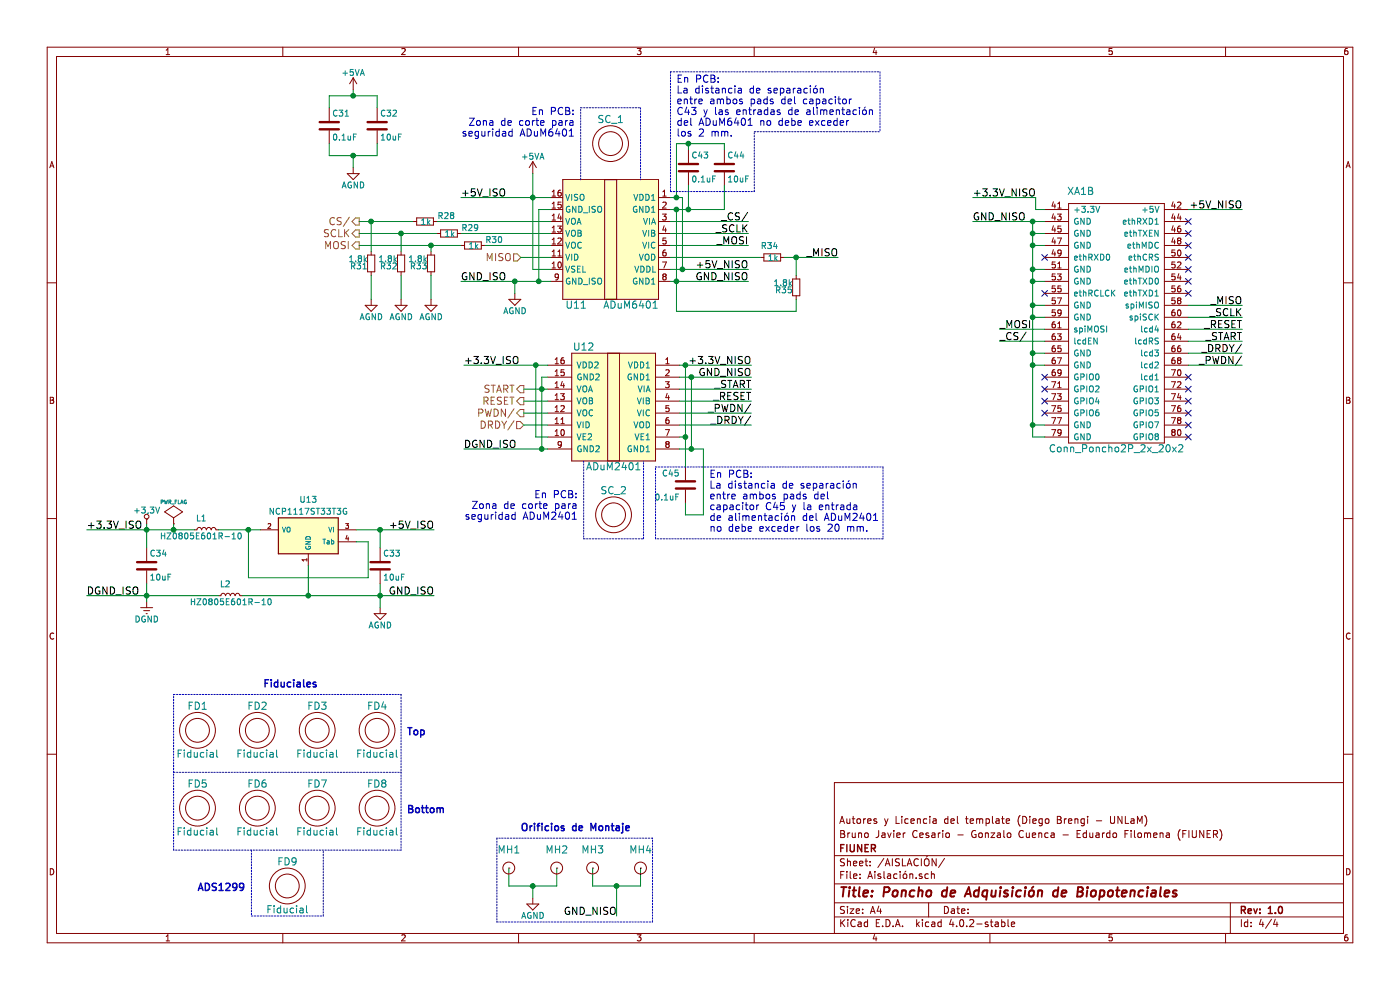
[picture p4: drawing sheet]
EESchema Schematic File Version 2
LIBS:PonchoBiopotenciales
LIBS:PonchoBiopotenciales-cache
EELAYER 25 0
EELAYER END
$Descr A4 11693 8268
encoding utf-8
Sheet 4 4
Title "Poncho de Adquisición de Biopotenciales"
Date ""
Rev "1.0"
Comp "FIUNER"
Comment1 "Bruno Javier Cesario - Gonzalo Cuenca - Eduardo Filomena (FIUNER)"
Comment2 "Autores y Licencia del template (Diego Brengi - UNLaM)"
Comment3 ""
Comment4 ""
$EndDescr
Text HLabel 4350 2150 0    60   Input ~ 0
MISO
Text HLabel 3000 2050 0    60   Output ~ 0
MOSI
Text HLabel 3000 1950 0    60   Output ~ 0
SCLK
Text HLabel 3000 1850 0    60   Output ~ 0
CS/
Text HLabel 4375 3250 0    60   Output ~ 0
START
Text HLabel 4375 3350 0    60   Output ~ 0
RESET
Text HLabel 4375 3550 0    60   Input ~ 0
DRDY/
$Comp
L C C31
U 1 1
P 2750 1050
F 0 "C31" H 2775 1150 50  0000 L CNN
F 1 "0.1uF" H 2775 950 50  0000 L CNN
F 2 "footprints:C_0805" H 2788 900 50  0001 C CNN
F 3 "KEM_C1002_X7R_SMD.pdf" H 2800 1700 60  0001 C CNN
F 4 "CAP CER 0.1UF 50V X7R 0805" H 2800 1700 60  0001 C CNN "Descripción"
F 5 "Kemet" H 2800 1700 60  0001 C CNN "Fabricante"
F 6 "C0805C104J5RACTU" H 2800 1700 60  0001 C CNN "Nro de parte"
F 7 "399-1171-1-ND" H 2800 1700 60  0001 C CNN "Digikey"
F 8 "0805 (2012 Metric)	" H 2800 1700 60  0001 C CNN "Footprint"
	1    2750 1050
	1    0    0    -1  
$EndComp
$Comp
L C C32
U 1 1
P 3150 1050
F 0 "C32" H 3175 1150 50  0000 L CNN
F 1 "10uF" H 3175 950 50  0000 L CNN
F 2 "footprints:C_0805" H 3188 900 50  0001 C CNN
F 3 "GRM219R61E106KA12-01.pdf" H 2800 1700 60  0001 C CNN
F 4 "CAP CER 10UF 25V X5R 0805" H 2800 1700 60  0001 C CNN "Descripción"
F 5 "Murata Electronics North America" H 2800 1700 60  0001 C CNN "Fabricante"
F 6 "GRM219R61E106KA12D" H 2800 1700 60  0001 C CNN "Nro de parte"
F 7 "490-7207-1-ND" H 2800 1700 60  0001 C CNN "Digikey"
F 8 "0805 (2012 Metric)	" H 2800 1700 60  0001 C CNN "Footprint"
	1    3150 1050
	1    0    0    -1  
$EndComp
$Comp
L ADuM6401-RESCUE-PonchoERG U11
U 1 1
P 5100 1950
AR Path="/57C7EA7C" Ref="U11"  Part="1" 
AR Path="/57BDC3A8/57C7EA7C" Ref="U11"  Part="1" 
F 0 "U11" H 5300 1350 60  0000 L CNN
F 1 "ADuM6401" H 4700 1350 60  0000 L CNN
F 2 "footprints:SO-16-W" H 4600 2250 50  0001 C CNN
F 3 "ADuM6400_6401_6402_6403_6404.pdf" H 2800 1700 60  0001 C CNN
F 4 "DGTL ISO 5KV 4CH GEN PURP 16SOIC" H 2800 1700 60  0001 C CNN "Descripción"
F 5 "Analog Devices Inc" H 2800 1700 60  0001 C CNN "Fabricante"
F 6 "ADUM6401CRWZ" H 2800 1700 60  0001 C CNN "Nro de parte"
F 7 "ADUM6401CRWZ-ND" H 2800 1700 60  0001 C CNN "Digikey"
F 8 "16-SOIC (0.295\", 7.50mm Width)	" H 2800 1700 60  0001 C CNN "Footprint"
	1    5100 1950
	-1   0    0    -1  
$EndComp
$Comp
L ADuM2401 U12
U 1 1
P 5125 3400
F 0 "U12" H 5375 3900 60  0000 C CNN
F 1 "ADuM2401" H 5125 2900 60  0000 C CNN
F 2 "footprints:SO-16-W" H 5125 3400 60  0001 C CNN
F 3 "ADuM2400_2401_2402.pdf" H 2800 1700 60  0001 C CNN
F 4 "DGTL ISO 5KV 4CH GEN PURP 16SOIC" H 2800 1700 60  0001 C CNN "Descripción"
F 5 "Analog Devices Inc." H 2800 1700 60  0001 C CNN "Fabricante"
F 6 "ADUM2401ARWZ-RL" H 2800 1700 60  0001 C CNN "Nro de parte"
F 7 "ADUM2401ARWZ-RLCT-ND" H 2800 1700 60  0001 C CNN "Digikey"
F 8 "16-SOIC (0.295\", 7.50mm Width)" H 2800 1700 60  0001 C CNN "Footprint"
	1    5125 3400
	-1   0    0    -1  
$EndComp
$Comp
L +5VA #PWR031
U 1 1
P 2950 750
F 0 "#PWR031" H 2950 600 50  0001 C CNN
F 1 "+5VA" H 2950 890 50  0000 C CNN
F 2 "" H 2950 750 50  0000 C CNN
F 3 "" H 2950 750 50  0000 C CNN
	1    2950 750 
	1    0    0    -1  
$EndComp
Text Label 6250 2250 2    60   ~ 0
+5V_NISO
Text Label 6250 2350 2    60   ~ 0
GND_NISO
Text HLabel 4375 3450 0    60   Output ~ 0
PWDN/
NoConn ~ 9925 1850
NoConn ~ 9925 1950
NoConn ~ 9925 2050
NoConn ~ 9925 2150
NoConn ~ 9925 2250
NoConn ~ 9925 2350
NoConn ~ 9925 2450
NoConn ~ 9925 3150
NoConn ~ 9925 3250
NoConn ~ 9925 3350
NoConn ~ 9925 3450
NoConn ~ 9925 3550
NoConn ~ 9925 3650
NoConn ~ 8725 3450
NoConn ~ 8725 3350
NoConn ~ 8725 3250
NoConn ~ 8725 3150
NoConn ~ 8725 2450
NoConn ~ 8725 2150
Text Label 8125 1850 0    60   ~ 0
GND_NISO
Text Label 10375 1750 2    60   ~ 0
+5V_NISO
$Comp
L Conn_Poncho2P_2x_20x2 XA?
U 2 1
P 8975 2050
AR Path="/57D819F9" Ref="XA?"  Part="2" 
AR Path="/57BDC3A8/57D819F9" Ref="XA1"  Part="2" 
F 0 "XA1" H 9025 2500 60  0000 C CNN
F 1 "Conn_Poncho2P_2x_20x2" H 9325 350 60  0000 C CNN
F 2 "footprints:Conn_Poncho_Izquierdo" H 8975 2050 60  0001 C CNN
F 3 "xRxCzzzDxxN-RC_11636-B.pdf" H 2800 1700 60  0001 C CNN
F 4 "CONN HEADER .100\" DUAL STR 40POS" H 2800 1700 60  0001 C CNN "Descripción"
F 5 "Sullins Connector Solutions" H 2800 1700 60  0001 C CNN "Fabricante"
F 6 "PRPC020DAAN-RC" H 2800 1700 60  0001 C CNN "Nro de parte"
F 7 "S2011EC-20-ND" H 2800 1700 60  0001 C CNN "Digikey"
F 8 "~" H 2800 1700 60  0001 C CNN "Footprint"
	2    8975 2050
	1    0    0    -1  
$EndComp
$Comp
L C C43
U 1 1
P 5750 1400
F 0 "C43" H 5775 1500 50  0000 L CNN
F 1 "0.1uF" H 5775 1300 50  0000 L CNN
F 2 "footprints:C_0805" H 5788 1250 50  0001 C CNN
F 3 "KEM_C1002_X7R_SMD.pdf" H 2800 1700 60  0001 C CNN
F 4 "CAP CER 0.1UF 50V X7R 0805" H 2800 1700 60  0001 C CNN "Descripción"
F 5 "Kemet" H 2800 1700 60  0001 C CNN "Fabricante"
F 6 "C0805C104J5RACTU" H 2800 1700 60  0001 C CNN "Nro de parte"
F 7 "399-1171-1-ND" H 2800 1700 60  0001 C CNN "Digikey"
F 8 "0805 (2012 Metric)	" H 2800 1700 60  0001 C CNN "Footprint"
	1    5750 1400
	1    0    0    -1  
$EndComp
$Comp
L C C44
U 1 1
P 6050 1400
F 0 "C44" H 6075 1500 50  0000 L CNN
F 1 "10uF" H 6075 1300 50  0000 L CNN
F 2 "footprints:C_0805" H 6088 1250 50  0001 C CNN
F 3 "GRM219R61E106KA12-01.pdf" H 2800 1700 60  0001 C CNN
F 4 "CAP CER 10UF 25V X5R 0805" H 2800 1700 60  0001 C CNN "Descripción"
F 5 "Murata Electronics North America" H 2800 1700 60  0001 C CNN "Fabricante"
F 6 "GRM219R61E106KA12D" H 2800 1700 60  0001 C CNN "Nro de parte"
F 7 "490-7207-1-ND" H 2800 1700 60  0001 C CNN "Digikey"
F 8 "0805 (2012 Metric)	" H 2800 1700 60  0001 C CNN "Footprint"
	1    6050 1400
	1    0    0    -1  
$EndComp
$Comp
L C C45
U 1 1
P 5725 4050
F 0 "C45" H 5775 3950 50  0000 L CNN
F 1 "0.1uF" H 5775 4150 50  0000 L CNN
F 2 "footprints:C_0805" H 5763 3900 50  0001 C CNN
F 3 "KEM_C1002_X7R_SMD.pdf" H 2800 1700 60  0001 C CNN
F 4 "CAP CER 0.1UF 50V X7R 0805" H 2800 1700 60  0001 C CNN "Descripción"
F 5 "Kemet" H 2800 1700 60  0001 C CNN "Fabricante"
F 6 "C0805C104J5RACTU" H 2800 1700 60  0001 C CNN "Nro de parte"
F 7 "399-1171-1-ND" H 2800 1700 60  0001 C CNN "Digikey"
F 8 "0805 (2012 Metric)	" H 2800 1700 60  0001 C CNN "Footprint"
	1    5725 4050
	-1   0    0    1   
$EndComp
$Comp
L Fiducial SC_2
U 1 1
P 5125 4300
F 0 "SC_2" H 5125 4500 60  0000 C CNN
F 1 "Slot_2" H 5125 4100 60  0001 C CNN
F 2 "footprints:Fiducial_1mm_Dia_2.54mm_Outer_CopperTop" H 5125 4300 60  0001 C CNN
F 3 "NONE" H 5125 4300 60  0001 C CNN
	1    5125 4300
	1    0    0    -1  
$EndComp
Text Notes 4825 4350 2    60   ~ 0
En PCB:\nZona de corte para\nseguridad ADuM2401
Text Notes 4800 1150 2    60   ~ 0
En PCB:\nZona de corte para\nseguridad ADuM6401
$Comp
L Fiducial SC_1
U 1 1
P 5100 1200
F 0 "SC_1" H 5100 1400 60  0000 C CNN
F 1 "Slot_1" H 5100 1000 60  0001 C CNN
F 2 "footprints:Fiducial_1mm_Dia_2.54mm_Outer_CopperTop" H 5100 1200 60  0001 C CNN
F 3 "NONE" H 5100 1200 60  0001 C CNN
	1    5100 1200
	1    0    0    -1  
$EndComp
Text Notes 5925 4450 0    60   ~ 0
En PCB:\nLa distancia de separación\nentre ambos pads del\ncapacitor C45 y la entrada\nde alimentación del ADuM2401\nno debe exceder los 20 mm.
Text Notes 5650 1150 0    60   ~ 0
En PCB:\nLa distancia de separación\nentre ambos pads del capacitor\nC43 y las entradas de alimentación\ndel ADuM6401 no debe exceder\nlos 2 mm.
Text Label 3850 1650 0    60   ~ 0
+5V_ISO
Text Label 3850 2350 0    60   ~ 0
GND_ISO
Text Label 8350 2850 0    60   ~ 0
_CS/
Text Label 8350 2750 0    60   ~ 0
_MOSI
Text Label 10375 2550 2    60   ~ 0
_MISO
Text Label 10375 2650 2    60   ~ 0
_SCLK
Text Label 6250 2050 2    60   ~ 0
_MOSI
Text Label 6250 1850 2    60   ~ 0
_CS/
Text Label 6275 3250 2    60   ~ 0
_START
Text Label 6275 3350 2    60   ~ 0
_RESET
Text Label 6275 3450 2    60   ~ 0
_PWDN/
Text Label 6275 3550 2    60   ~ 0
_DRDY/
Text Label 6250 1950 2    60   ~ 0
_SCLK
Text Label 7000 2150 2    60   ~ 0
_MISO
Text Label 10375 2850 2    60   ~ 0
_START
Text Label 10375 2750 2    60   ~ 0
_RESET
Text Label 10375 3050 2    60   ~ 0
_PWDN/
Text Label 10375 2950 2    60   ~ 0
_DRDY/
$Comp
L +5VA #PWR032
U 1 1
P 4450 1450
F 0 "#PWR032" H 4450 1300 50  0001 C CNN
F 1 "+5VA" H 4450 1590 50  0000 C CNN
F 2 "" H 4450 1450 50  0000 C CNN
F 3 "" H 4450 1450 50  0000 C CNN
	1    4450 1450
	1    0    0    -1  
$EndComp
$Comp
L R_Small R28
U 1 1
P 3550 1850
F 0 "R28" V 3600 1600 50  0000 L CNN
F 1 "1k" V 3550 1800 50  0000 L CNN
F 2 "footprints:R_0805" H 3550 1850 50  0001 C CNN
F 3 "PYu-RC_Group_51_RoHS_L_8.pdf" H 2800 1700 60  0001 C CNN
F 4 "RES SMD 1K OHM 5% 1/8W 0805" H 2800 1700 60  0001 C CNN "Descripción"
F 5 "Yageo" H 2800 1700 60  0001 C CNN "Fabricante"
F 6 "RC0805JR-071KL" H 2800 1700 60  0001 C CNN "Nro de parte"
F 7 "311-1.0KARCT-ND" H 2800 1700 60  0001 C CNN "Digikey"
F 8 "0805 (2012 Metric)	" H 2800 1700 60  0001 C CNN "Footprint"
	1    3550 1850
	0    -1   -1   0   
$EndComp
$Comp
L R_Small R29
U 1 1
P 3750 1950
F 0 "R29" V 3800 1700 50  0000 L CNN
F 1 "1k" V 3750 1900 50  0000 L CNN
F 2 "footprints:R_0805" H 3750 1950 50  0001 C CNN
F 3 "PYu-RC_Group_51_RoHS_L_8.pdf" H 2800 1700 60  0001 C CNN
F 4 "RES SMD 1K OHM 5% 1/8W 0805" H 2800 1700 60  0001 C CNN "Descripción"
F 5 "Yageo" H 2800 1700 60  0001 C CNN "Fabricante"
F 6 "RC0805JR-071KL" H 2800 1700 60  0001 C CNN "Nro de parte"
F 7 "311-1.0KARCT-ND" H 2800 1700 60  0001 C CNN "Digikey"
F 8 "0805 (2012 Metric)	" H 2800 1700 60  0001 C CNN "Footprint"
	1    3750 1950
	0    -1   -1   0   
$EndComp
$Comp
L R_Small R30
U 1 1
P 3950 2050
F 0 "R30" V 4000 1800 50  0000 L CNN
F 1 "1k" V 3950 2000 50  0000 L CNN
F 2 "footprints:R_0805" H 3950 2050 50  0001 C CNN
F 3 "PYu-RC_Group_51_RoHS_L_8.pdf" H 2800 1700 60  0001 C CNN
F 4 "RES SMD 1K OHM 5% 1/8W 0805" H 2800 1700 60  0001 C CNN "Descripción"
F 5 "Yageo" H 2800 1700 60  0001 C CNN "Fabricante"
F 6 "RC0805JR-071KL" H 2800 1700 60  0001 C CNN "Nro de parte"
F 7 "311-1.0KARCT-ND" H 2800 1700 60  0001 C CNN "Digikey"
F 8 "0805 (2012 Metric)	" H 2800 1700 60  0001 C CNN "Footprint"
	1    3950 2050
	0    -1   -1   0   
$EndComp
$Comp
L R_Small R31
U 1 1
P 3100 2200
F 0 "R31" H 3130 2220 50  0000 L CNN
F 1 "1.8k" H 3130 2160 50  0000 L CNN
F 2 "footprints:R_0805" H 3100 2200 50  0001 C CNN
F 3 "PYu-RC_Group_51_RoHS_L_8.pdf" H 2800 1700 60  0001 C CNN
F 4 "RES SMD 1.8K OHM 5% 1/8W 0805" H 2800 1700 60  0001 C CNN "Descripción"
F 5 "Yageo" H 2800 1700 60  0001 C CNN "Fabricante"
F 6 "RC0805JR-071K8L" H 2800 1700 60  0001 C CNN "Nro de parte"
F 7 "311-1.8KARCT-ND" H 2800 1700 60  0001 C CNN "Digikey"
F 8 "0805 (2012 Metric)	" H 2800 1700 60  0001 C CNN "Footprint"
	1    3100 2200
	-1   0    0    1   
$EndComp
$Comp
L R_Small R32
U 1 1
P 3350 2200
F 0 "R32" H 3380 2220 50  0000 L CNN
F 1 "1.8k" H 3380 2160 50  0000 L CNN
F 2 "footprints:R_0805" H 6650 2400 50  0001 C CNN
F 3 "PYu-RC_Group_51_RoHS_L_8.pdf" H 2800 1700 60  0001 C CNN
F 4 "RES SMD 1.8K OHM 5% 1/8W 0805" H 2800 1700 60  0001 C CNN "Descripción"
F 5 "Yageo" H 2800 1700 60  0001 C CNN "Fabricante"
F 6 "RC0805JR-071K8L" H 2800 1700 60  0001 C CNN "Nro de parte"
F 7 "311-1.8KARCT-ND" H 2800 1700 60  0001 C CNN "Digikey"
F 8 "0805 (2012 Metric)	" H 2800 1700 60  0001 C CNN "Footprint"
	1    3350 2200
	-1   0    0    1   
$EndComp
$Comp
L R_Small R35
U 1 1
P 6650 2400
F 0 "R35" H 6680 2420 50  0000 L CNN
F 1 "1.8k" H 6680 2360 50  0000 L CNN
F 2 "footprints:R_0805" H 6650 2400 50  0001 C CNN
F 3 "PYu-RC_Group_51_RoHS_L_8.pdf" H 2800 1700 60  0001 C CNN
F 4 "RES SMD 1.8K OHM 5% 1/8W 0805" H 2800 1700 60  0001 C CNN "Descripción"
F 5 "Yageo" H 2800 1700 60  0001 C CNN "Fabricante"
F 6 "RC0805JR-071K8L" H 2800 1700 60  0001 C CNN "Nro de parte"
F 7 "311-1.8KARCT-ND" H 2800 1700 60  0001 C CNN "Digikey"
F 8 "0805 (2012 Metric)	" H 2800 1700 60  0001 C CNN "Footprint"
	1    6650 2400
	-1   0    0    1   
$EndComp
$Comp
L R_Small R34
U 1 1
P 6450 2150
F 0 "R34" V 6550 2100 50  0000 L CNN
F 1 "1k" V 6450 2100 50  0000 L CNN
F 2 "footprints:R_0805" H 6450 2150 50  0001 C CNN
F 3 "PYu-RC_Group_51_RoHS_L_8.pdf" H 2800 1700 60  0001 C CNN
F 4 "RES SMD 1K OHM 5% 1/8W 0805" H 2800 1700 60  0001 C CNN "Descripción"
F 5 "Yageo" H 2800 1700 60  0001 C CNN "Fabricante"
F 6 "RC0805JR-071KL" H 2800 1700 60  0001 C CNN "Nro de parte"
F 7 "311-1.0KARCT-ND" H 2800 1700 60  0001 C CNN "Digikey"
F 8 "0805 (2012 Metric)	" H 2800 1700 60  0001 C CNN "Footprint"
	1    6450 2150
	0    -1   -1   0   
$EndComp
$Comp
L R_Small R33
U 1 1
P 3600 2200
F 0 "R33" H 3630 2220 50  0000 L CNN
F 1 "1.8k" H 3630 2160 50  0000 L CNN
F 2 "footprints:R_0805" H 3600 2200 50  0001 C CNN
F 3 "PYu-RC_Group_51_RoHS_L_8.pdf" H 2800 1700 60  0001 C CNN
F 4 "RES SMD 1.8K OHM 5% 1/8W 0805" H 2800 1700 60  0001 C CNN "Descripción"
F 5 "Yageo" H 2800 1700 60  0001 C CNN "Fabricante"
F 6 "RC0805JR-071K8L" H 2800 1700 60  0001 C CNN "Nro de parte"
F 7 "311-1.8KARCT-ND" H 2800 1700 60  0001 C CNN "Digikey"
F 8 "0805 (2012 Metric)	" H 2800 1700 60  0001 C CNN "Footprint"
	1    3600 2200
	-1   0    0    1   
$EndComp
$Comp
L NCP1117ST33T3G U13
U 1 1
P 2575 4475
F 0 "U13" H 2575 4775 50  0000 C CNN
F 1 "NCP1117ST33T3G" H 2575 4675 50  0000 C CNN
F 2 "footprints:SOT-223" H 2575 4475 50  0001 C CNN
F 3 "NCP1117-D.PDF" H 2800 1700 60  0001 C CNN
F 4 "IC REG LINEAR 3.3V 1A SOT223" H 2800 1700 60  0001 C CNN "Descripción"
F 5 "ON Semiconductor" H 2800 1700 60  0001 C CNN "Fabricante"
F 6 "NCP1117ST33T3G" H 2800 1700 60  0001 C CNN "Nro de parte"
F 7 "NCP1117ST33T3GOSCT-ND" H 2800 1700 60  0001 C CNN "Digikey"
F 8 "SOT-223	" H 2800 1700 60  0001 C CNN "Footprint"
	1    2575 4475
	-1   0    0    -1  
$EndComp
$Comp
L DGND #PWR033
U 1 1
P 1225 5025
F 0 "#PWR033" H 1225 4775 50  0001 C CNN
F 1 "DGND" H 1225 4875 50  0000 C CNN
F 2 "" H 1225 5025 50  0000 C CNN
F 3 "" H 1225 5025 50  0000 C CNN
	1    1225 5025
	1    0    0    -1  
$EndComp
Text Label 3625 4425 2    60   ~ 0
+5V_ISO
$Comp
L AGND #PWR034
U 1 1
P 4300 2450
F 0 "#PWR034" H 4300 2450 40  0001 C CNN
F 1 "AGND" H 4300 2300 50  0000 C CNN
F 2 "" H 4300 2450 60  0000 C CNN
F 3 "" H 4300 2450 60  0000 C CNN
	1    4300 2450
	1    0    0    -1  
$EndComp
$Comp
L AGND #PWR035
U 1 1
P 3175 5075
F 0 "#PWR035" H 3175 5075 40  0001 C CNN
F 1 "AGND" H 3175 4925 50  0000 C CNN
F 2 "" H 3175 5075 60  0000 C CNN
F 3 "" H 3175 5075 60  0000 C CNN
	1    3175 5075
	1    0    0    -1  
$EndComp
$Comp
L +3,3V #PWR036
U 1 1
P 1225 4375
F 0 "#PWR036" H 1225 4335 30  0001 C CNN
F 1 "+3,3V" H 1225 4485 50  0000 C CNN
F 2 "" H 1225 4375 60  0000 C CNN
F 3 "" H 1225 4375 60  0000 C CNN
	1    1225 4375
	1    0    0    -1  
$EndComp
$Comp
L HZ0805E601R-10 L1
U 1 1
P 1725 4425
F 0 "L1" V 1825 4425 50  0000 L CNN
F 1 "HZ0805E601R-10" V 1675 4125 50  0000 L CNN
F 2 "footprints:R_0805" H 1725 4425 50  0001 C CNN
F 3 "Part Number Guide.pdf" H 2800 1700 60  0001 C CNN
F 4 "FERRITE BEAD 600 OHM 0805 1LN" H 2800 1700 60  0001 C CNN "Descripción"
F 5 "Laird-Signal Integrity Products" H 2800 1700 60  0001 C CNN "Fabricante"
F 6 "HZ0805E601R-10" H 2800 1700 60  0001 C CNN "Nro de parte"
F 7 "240-2399-1-ND" H 2800 1700 60  0001 C CNN "Digikey"
F 8 "0805 (2012 Metric)	" H 2800 1700 60  0001 C CNN "Footprint"
	1    1725 4425
	0    -1   -1   0   
$EndComp
$Comp
L HZ0805E601R-10 L2
U 1 1
P 1925 4975
F 0 "L2" V 2025 4975 50  0000 L CNN
F 1 "HZ0805E601R-10" V 1875 4625 50  0000 L CNN
F 2 "footprints:R_0805" H 1925 4975 50  0001 C CNN
F 3 "Part Number Guide.pdf" H 2800 1700 60  0001 C CNN
F 4 "FERRITE BEAD 600 OHM 0805 1LN" H 2800 1700 60  0001 C CNN "Descripción"
F 5 "Laird-Signal Integrity Products" H 2800 1700 60  0001 C CNN "Fabricante"
F 6 "HZ0805E601R-10" H 2800 1700 60  0001 C CNN "Nro de parte"
F 7 "240-2399-1-ND" H 2800 1700 60  0001 C CNN "Digikey"
F 8 "0805 (2012 Metric)	" H 2800 1700 60  0001 C CNN "Footprint"
	1    1925 4975
	0    -1   -1   0   
$EndComp
$Comp
L AGND #PWR037
U 1 1
P 2950 1400
F 0 "#PWR037" H 2950 1400 40  0001 C CNN
F 1 "AGND" H 2950 1250 50  0000 C CNN
F 2 "" H 2950 1400 60  0000 C CNN
F 3 "" H 2950 1400 60  0000 C CNN
	1    2950 1400
	1    0    0    -1  
$EndComp
Text Label 3625 4975 2    60   ~ 0
GND_ISO
$Comp
L C C33
U 1 1
P 3175 4725
F 0 "C33" H 3200 4825 50  0000 L CNN
F 1 "10uF" H 3200 4625 50  0000 L CNN
F 2 "footprints:C_0805" H 3213 4575 50  0001 C CNN
F 3 "GRM219R61E106KA12-01.pdf" H 2800 1700 60  0001 C CNN
F 4 "CAP CER 10UF 25V X5R 0805" H 2800 1700 60  0001 C CNN "Descripción"
F 5 "Murata Electronics North America" H 2800 1700 60  0001 C CNN "Fabricante"
F 6 "GRM219R61E106KA12D" H 2800 1700 60  0001 C CNN "Nro de parte"
F 7 "490-7207-1-ND" H 2800 1700 60  0001 C CNN "Digikey"
F 8 "0805 (2012 Metric)	" H 2800 1700 60  0001 C CNN "Footprint"
	1    3175 4725
	1    0    0    -1  
$EndComp
$Comp
L C C34
U 1 1
P 1225 4725
F 0 "C34" H 1250 4825 50  0000 L CNN
F 1 "10uF" H 1250 4625 50  0000 L CNN
F 2 "footprints:C_0805" H 1263 4575 50  0001 C CNN
F 3 "GRM219R61E106KA12-01.pdf" H 2800 1700 60  0001 C CNN
F 4 "CAP CER 10UF 25V X5R 0805" H 2800 1700 60  0001 C CNN "Descripción"
F 5 "Murata Electronics North America" H 2800 1700 60  0001 C CNN "Fabricante"
F 6 "GRM219R61E106KA12D" H 2800 1700 60  0001 C CNN "Nro de parte"
F 7 "490-7207-1-ND" H 2800 1700 60  0001 C CNN "Digikey"
F 8 "0805 (2012 Metric)	" H 2800 1700 60  0001 C CNN "Footprint"
	1    1225 4725
	1    0    0    -1  
$EndComp
Text Label 725  4425 0    60   ~ 0
+3.3V_ISO
Text Label 3875 3050 0    60   ~ 0
+3.3V_ISO
Wire Wire Line
	4600 1750 4500 1750
Connection ~ 4500 2350
Wire Wire Line
	2750 900  2750 800 
Wire Wire Line
	2750 800  3150 800 
Wire Wire Line
	3150 800  3150 900 
Connection ~ 2950 800 
Wire Wire Line
	2750 1200 2750 1300
Wire Wire Line
	2750 1300 3150 1300
Wire Wire Line
	3150 1300 3150 1200
Connection ~ 2950 1300
Wire Wire Line
	2950 750  2950 800 
Wire Wire Line
	2950 1300 2950 1400
Wire Wire Line
	6050 1750 6050 1550
Wire Wire Line
	5750 1750 5750 1550
Connection ~ 5750 1750
Wire Wire Line
	5750 1200 5750 1250
Wire Wire Line
	6050 1200 6050 1250
Connection ~ 5750 1200
Wire Notes Line
	4850 1500 4850 900 
Wire Notes Line
	4850 900  5350 900 
Wire Notes Line
	5350 900  5350 1500
Wire Notes Line
	4875 3850 4875 4500
Wire Notes Line
	4875 4500 5375 4500
Wire Notes Line
	5375 4500 5375 3850
Connection ~ 4450 1650
Wire Wire Line
	4475 3650 4575 3650
Connection ~ 4475 3050
Wire Wire Line
	4450 2250 4600 2250
Wire Wire Line
	4525 3150 4575 3150
Wire Wire Line
	5650 1750 5650 2600
Connection ~ 5650 2350
Connection ~ 5650 1750
Wire Wire Line
	4375 3550 4575 3550
Wire Wire Line
	5600 1650 5700 1650
Wire Wire Line
	5725 3650 5675 3650
Connection ~ 5725 3050
Connection ~ 5775 3150
Wire Wire Line
	5650 1200 6050 1200
Wire Wire Line
	5650 1200 5650 1650
Connection ~ 5650 1650
Wire Wire Line
	5600 1750 6050 1750
Wire Notes Line
	5600 1600 6300 1600
Wire Wire Line
	9925 2650 10375 2650
Wire Wire Line
	9925 2550 10375 2550
Wire Wire Line
	5675 3250 6275 3250
Wire Wire Line
	5675 3350 6275 3350
Wire Wire Line
	5675 3450 6275 3450
Connection ~ 4300 2350
Wire Wire Line
	4350 2150 4600 2150
Wire Wire Line
	3850 1650 4600 1650
Wire Wire Line
	3850 2350 4600 2350
Wire Wire Line
	5600 2050 6250 2050
Wire Wire Line
	5600 2250 6250 2250
Wire Wire Line
	5600 2350 6250 2350
Wire Wire Line
	5600 1950 6250 1950
Wire Wire Line
	5600 2150 6350 2150
Wire Wire Line
	5600 1850 6250 1850
Wire Wire Line
	9925 1750 10375 1750
Wire Wire Line
	10375 2750 9925 2750
Wire Wire Line
	10375 2850 9925 2850
Wire Wire Line
	10375 2950 9925 2950
Wire Wire Line
	10375 3050 9925 3050
Wire Wire Line
	8725 3650 8625 3650
Wire Wire Line
	8625 3650 8625 1850
Wire Wire Line
	8125 1850 8725 1850
Wire Wire Line
	8725 1950 8625 1950
Connection ~ 8625 1950
Wire Wire Line
	8725 2050 8625 2050
Connection ~ 8625 2050
Wire Wire Line
	8725 2250 8625 2250
Connection ~ 8625 2250
Wire Wire Line
	8725 2350 8625 2350
Connection ~ 8625 2350
Wire Wire Line
	8725 2550 8625 2550
Connection ~ 8625 2550
Wire Wire Line
	8725 2650 8625 2650
Connection ~ 8625 2650
Wire Wire Line
	8725 2950 8625 2950
Connection ~ 8625 2950
Wire Wire Line
	8725 3050 8625 3050
Connection ~ 8625 3050
Wire Wire Line
	8725 3550 8625 3550
Connection ~ 8625 3550
Connection ~ 8625 1850
Wire Wire Line
	8350 2750 8725 2750
Wire Wire Line
	8350 2850 8725 2850
Connection ~ 3600 2050
Wire Wire Line
	3600 2300 3600 2500
Wire Wire Line
	6550 2150 7000 2150
Wire Wire Line
	6650 2600 6650 2500
Connection ~ 6650 2150
Wire Wire Line
	4050 2050 4600 2050
Wire Wire Line
	4600 1950 3850 1950
Wire Wire Line
	4600 1850 3650 1850
Wire Wire Line
	3000 1850 3450 1850
Wire Wire Line
	3000 2050 3850 2050
Connection ~ 3100 1850
Wire Wire Line
	3100 2100 3100 1850
Wire Wire Line
	6650 2300 6650 2150
Wire Wire Line
	3000 1950 3650 1950
Connection ~ 3350 1950
Wire Wire Line
	2975 4525 3075 4525
Wire Wire Line
	3075 4525 3075 4825
Wire Wire Line
	3075 4825 2075 4825
Connection ~ 2075 4425
Wire Wire Line
	3175 4575 3175 4425
Wire Wire Line
	1225 4375 1225 4575
Wire Wire Line
	3175 4875 3175 5075
Wire Wire Line
	1225 4875 1225 5025
Connection ~ 1225 4425
Connection ~ 3175 4425
Connection ~ 5775 3750
Wire Wire Line
	2575 4725 2575 4975
Wire Wire Line
	2025 4975 3625 4975
Connection ~ 3175 4975
Wire Wire Line
	1825 4425 2175 4425
Wire Wire Line
	725  4425 1625 4425
Connection ~ 2575 4975
Wire Wire Line
	725  4975 1825 4975
Connection ~ 1225 4975
Wire Wire Line
	2975 4425 3625 4425
Wire Wire Line
	3600 2100 3600 2050
Wire Wire Line
	3350 2100 3350 1950
Wire Wire Line
	3350 2300 3350 2500
Wire Notes Line
	5600 600  5600 1600
Wire Notes Line
	6300 1100 7350 1100
Wire Notes Line
	6300 1600 6300 1100
Wire Wire Line
	5650 2600 6650 2600
Wire Wire Line
	5700 1650 5700 2250
Connection ~ 5700 2250
Wire Wire Line
	4450 1450 4450 2250
Wire Wire Line
	4500 1750 4500 2350
Wire Wire Line
	4525 3150 4525 3750
Connection ~ 4525 3750
Wire Wire Line
	4300 2450 4300 2350
Wire Wire Line
	5675 3550 6275 3550
Wire Wire Line
	5775 3750 5775 3150
Connection ~ 5725 3650
Wire Wire Line
	5725 4200 5725 4300
Wire Notes Line
	5475 3900 7375 3900
Wire Notes Line
	7375 3900 7375 4500
Wire Notes Line
	7375 4500 5475 4500
Wire Notes Line
	5475 4500 5475 3900
Wire Wire Line
	5725 4300 5875 4300
Wire Wire Line
	5875 4300 5875 3750
Wire Wire Line
	5675 3050 6275 3050
Wire Wire Line
	3875 3050 4575 3050
Wire Wire Line
	5675 3150 6275 3150
Wire Wire Line
	3875 3750 4575 3750
Wire Wire Line
	5875 3750 5675 3750
Wire Wire Line
	4575 3450 4375 3450
Wire Wire Line
	4575 3350 4375 3350
Wire Wire Line
	4375 3250 4575 3250
Connection ~ 4525 3250
Wire Notes Line
	5600 600  7350 600 
Wire Notes Line
	7350 600  7350 1100
Wire Wire Line
	5725 3050 5725 3900
Wire Wire Line
	4475 3050 4475 3650
Text Label 725  4975 0    60   ~ 0
DGND_ISO
Text Label 3875 3750 0    60   ~ 0
DGND_ISO
Text Label 8125 1650 0    60   ~ 0
+3.3V_NISO
Wire Wire Line
	8650 1750 8725 1750
Wire Wire Line
	8650 1650 8650 1750
Wire Wire Line
	8650 1650 8125 1650
Text Label 6275 3050 2    60   ~ 0
+3.3V_NISO
Text Label 6275 3150 2    60   ~ 0
GND_NISO
Wire Notes Line
	5450 7700 5450 7000
Wire Notes Line
	4150 7700 5450 7700
Wire Notes Line
	4150 7000 4150 7700
Wire Notes Line
	5450 7000 4150 7000
Connection ~ 5150 7400
Wire Wire Line
	5150 7650 5150 7400
Wire Wire Line
	5350 7400 5350 7250
Wire Wire Line
	4950 7400 5350 7400
Wire Wire Line
	4950 7250 4950 7400
Connection ~ 4450 7400
Wire Wire Line
	4450 7500 4450 7400
Wire Wire Line
	4650 7400 4650 7250
Wire Wire Line
	4250 7400 4650 7400
Wire Wire Line
	4250 7250 4250 7400
Wire Notes Line
	2700 7650 2700 7100
Wire Notes Line
	2100 7650 2700 7650
Wire Notes Line
	2100 7100 2100 7650
Wire Notes Line
	1450 6450 3350 6450
Wire Notes Line
	1450 7100 1450 5800
Wire Notes Line
	3350 7100 1450 7100
Wire Notes Line
	3350 5800 3350 7100
Wire Notes Line
	1450 5800 3350 5800
$Comp
L AGND #PWR038
U 1 1
P 4450 7500
F 0 "#PWR038" H 4450 7500 40  0001 C CNN
F 1 "AGND" H 4450 7350 50  0000 C CNN
F 2 "" H 4450 7500 60  0000 C CNN
F 3 "" H 4450 7500 60  0000 C CNN
	1    4450 7500
	1    0    0    -1  
$EndComp
Text Label 5150 7650 2    60   ~ 0
GND_NISO
Text Notes 1650 7450 0    60   ~ 12
ADS1299
Text Notes 3400 6800 0    60   ~ 12
Bottom
Text Notes 3400 6150 0    60   ~ 12
Top
Text Notes 4350 6950 0    60   ~ 12
Orificios de Montaje
$Comp
L Fiducial FD8
U 1 1
P 3150 6750
F 0 "FD8" H 3150 6950 60  0000 C CNN
F 1 "Fiducial" H 3150 6550 60  0000 C CNN
F 2 "footprints:Fiducial_1mm_Dia_2.54mm_Outer_CopperTop" H 3150 6750 60  0001 C CNN
F 3 "NONE" H 3150 6750 60  0001 C CNN
	1    3150 6750
	1    0    0    -1  
$EndComp
$Comp
L Fiducial FD7
U 1 1
P 2650 6750
F 0 "FD7" H 2650 6950 60  0000 C CNN
F 1 "Fiducial" H 2650 6550 60  0000 C CNN
F 2 "footprints:Fiducial_1mm_Dia_2.54mm_Outer_CopperTop" H 2650 6750 60  0001 C CNN
F 3 "NONE" H 2650 6750 60  0001 C CNN
	1    2650 6750
	1    0    0    -1  
$EndComp
$Comp
L Fiducial FD6
U 1 1
P 2150 6750
F 0 "FD6" H 2150 6950 60  0000 C CNN
F 1 "Fiducial" H 2150 6550 60  0000 C CNN
F 2 "footprints:Fiducial_1mm_Dia_2.54mm_Outer_CopperTop" H 2150 6750 60  0001 C CNN
F 3 "NONE" H 2150 6750 60  0001 C CNN
	1    2150 6750
	1    0    0    -1  
$EndComp
$Comp
L Fiducial FD5
U 1 1
P 1650 6750
F 0 "FD5" H 1650 6950 60  0000 C CNN
F 1 "Fiducial" H 1650 6550 60  0000 C CNN
F 2 "footprints:Fiducial_1mm_Dia_2.54mm_Outer_CopperTop" H 1650 6750 60  0001 C CNN
F 3 "NONE" H 1650 6750 60  0001 C CNN
	1    1650 6750
	1    0    0    -1  
$EndComp
$Comp
L Fiducial FD9
U 1 1
P 2400 7400
F 0 "FD9" H 2400 7600 60  0000 C CNN
F 1 "Fiducial" H 2400 7200 60  0000 C CNN
F 2 "footprints:Fiducial_1mm_Dia_2.54mm_Outer_CopperTop" H 2400 7400 60  0001 C CNN
F 3 "NONE" H 2400 7400 60  0001 C CNN
	1    2400 7400
	1    0    0    -1  
$EndComp
$Comp
L PCB_HOLE MH1
U 1 1
P 4250 7250
F 0 "MH1" H 4250 7400 60  0000 C CNN
F 1 "PCB_HOLE" H 4250 7150 60  0001 C CNN
F 2 "footprints:1pin" H 4100 7300 60  0001 C CNN
F 3 "NONE" H 4200 7400 60  0001 C CNN
	1    4250 7250
	1    0    0    -1  
$EndComp
$Comp
L PCB_HOLE MH4
U 1 1
P 5350 7250
F 0 "MH4" H 5350 7400 60  0000 C CNN
F 1 "PCB_HOLE" H 5350 7150 60  0001 C CNN
F 2 "footprints:1pin" H 5200 7300 60  0001 C CNN
F 3 "NONE" H 5300 7400 60  0001 C CNN
	1    5350 7250
	1    0    0    -1  
$EndComp
$Comp
L PCB_HOLE MH3
U 1 1
P 4950 7250
F 0 "MH3" H 4950 7400 60  0000 C CNN
F 1 "PCB_HOLE" H 4950 7150 60  0001 C CNN
F 2 "footprints:1pin" H 4800 7300 60  0001 C CNN
F 3 "NONE" H 4900 7400 60  0001 C CNN
	1    4950 7250
	1    0    0    -1  
$EndComp
$Comp
L PCB_HOLE MH2
U 1 1
P 4650 7250
F 0 "MH2" H 4650 7400 60  0000 C CNN
F 1 "PCB_HOLE" H 4650 7150 60  0001 C CNN
F 2 "footprints:1pin" H 4500 7300 60  0001 C CNN
F 3 "NONE" H 4600 7400 60  0001 C CNN
	1    4650 7250
	1    0    0    -1  
$EndComp
Text Notes 2200 5750 0    60   ~ 12
Fiduciales
$Comp
L Fiducial FD4
U 1 1
P 3150 6100
F 0 "FD4" H 3150 6300 60  0000 C CNN
F 1 "Fiducial" H 3150 5900 60  0000 C CNN
F 2 "footprints:Fiducial_1mm_Dia_2.54mm_Outer_CopperTop" H 3150 6100 60  0001 C CNN
F 3 "NONE" H 3150 6100 60  0001 C CNN
	1    3150 6100
	1    0    0    -1  
$EndComp
$Comp
L Fiducial FD3
U 1 1
P 2650 6100
F 0 "FD3" H 2650 6300 60  0000 C CNN
F 1 "Fiducial" H 2650 5900 60  0000 C CNN
F 2 "footprints:Fiducial_1mm_Dia_2.54mm_Outer_CopperTop" H 2650 6100 60  0001 C CNN
F 3 "NONE" H 2650 6100 60  0001 C CNN
	1    2650 6100
	1    0    0    -1  
$EndComp
$Comp
L Fiducial FD2
U 1 1
P 2150 6100
F 0 "FD2" H 2150 6300 60  0000 C CNN
F 1 "Fiducial" H 2150 5900 60  0000 C CNN
F 2 "footprints:Fiducial_1mm_Dia_2.54mm_Outer_CopperTop" H 2150 6100 60  0001 C CNN
F 3 "NONE" H 2150 6100 60  0001 C CNN
	1    2150 6100
	1    0    0    -1  
$EndComp
$Comp
L Fiducial FD1
U 1 1
P 1650 6100
F 0 "FD1" H 1650 6300 60  0000 C CNN
F 1 "Fiducial" H 1650 5900 60  0000 C CNN
F 2 "footprints:Fiducial_1mm_Dia_2.54mm_Outer_CopperTop" H 1650 6100 60  0001 C CNN
F 3 "NONE" H 1650 6100 60  0001 C CNN
	1    1650 6100
	1    0    0    -1  
$EndComp
$Comp
L AGND #PWR039
U 1 1
P 3600 2500
F 0 "#PWR039" H 3600 2500 40  0001 C CNN
F 1 "AGND" H 3600 2350 50  0000 C CNN
F 2 "" H 3600 2500 60  0000 C CNN
F 3 "" H 3600 2500 60  0000 C CNN
	1    3600 2500
	1    0    0    -1  
$EndComp
$Comp
L AGND #PWR040
U 1 1
P 3100 2500
F 0 "#PWR040" H 3100 2500 40  0001 C CNN
F 1 "AGND" H 3100 2350 50  0000 C CNN
F 2 "" H 3100 2500 60  0000 C CNN
F 3 "" H 3100 2500 60  0000 C CNN
	1    3100 2500
	1    0    0    -1  
$EndComp
$Comp
L AGND #PWR041
U 1 1
P 3350 2500
F 0 "#PWR041" H 3350 2500 40  0001 C CNN
F 1 "AGND" H 3350 2350 50  0000 C CNN
F 2 "" H 3350 2500 60  0000 C CNN
F 3 "" H 3350 2500 60  0000 C CNN
	1    3350 2500
	1    0    0    -1  
$EndComp
Wire Wire Line
	3100 2500 3100 2300
$Comp
L PWR_FLAG #FLG042
U 1 1
P 1450 4375
F 0 "#FLG042" H 1450 4470 30  0001 C CNN
F 1 "PWR_FLAG" H 1450 4555 30  0000 C CNN
F 2 "" H 1450 4375 60  0000 C CNN
F 3 "" H 1450 4375 60  0000 C CNN
	1    1450 4375
	1    0    0    -1  
$EndComp
Connection ~ 1450 4425
Wire Wire Line
	1450 4375 1450 4425
Wire Wire Line
	2075 4825 2075 4425
$EndSCHEMATC
